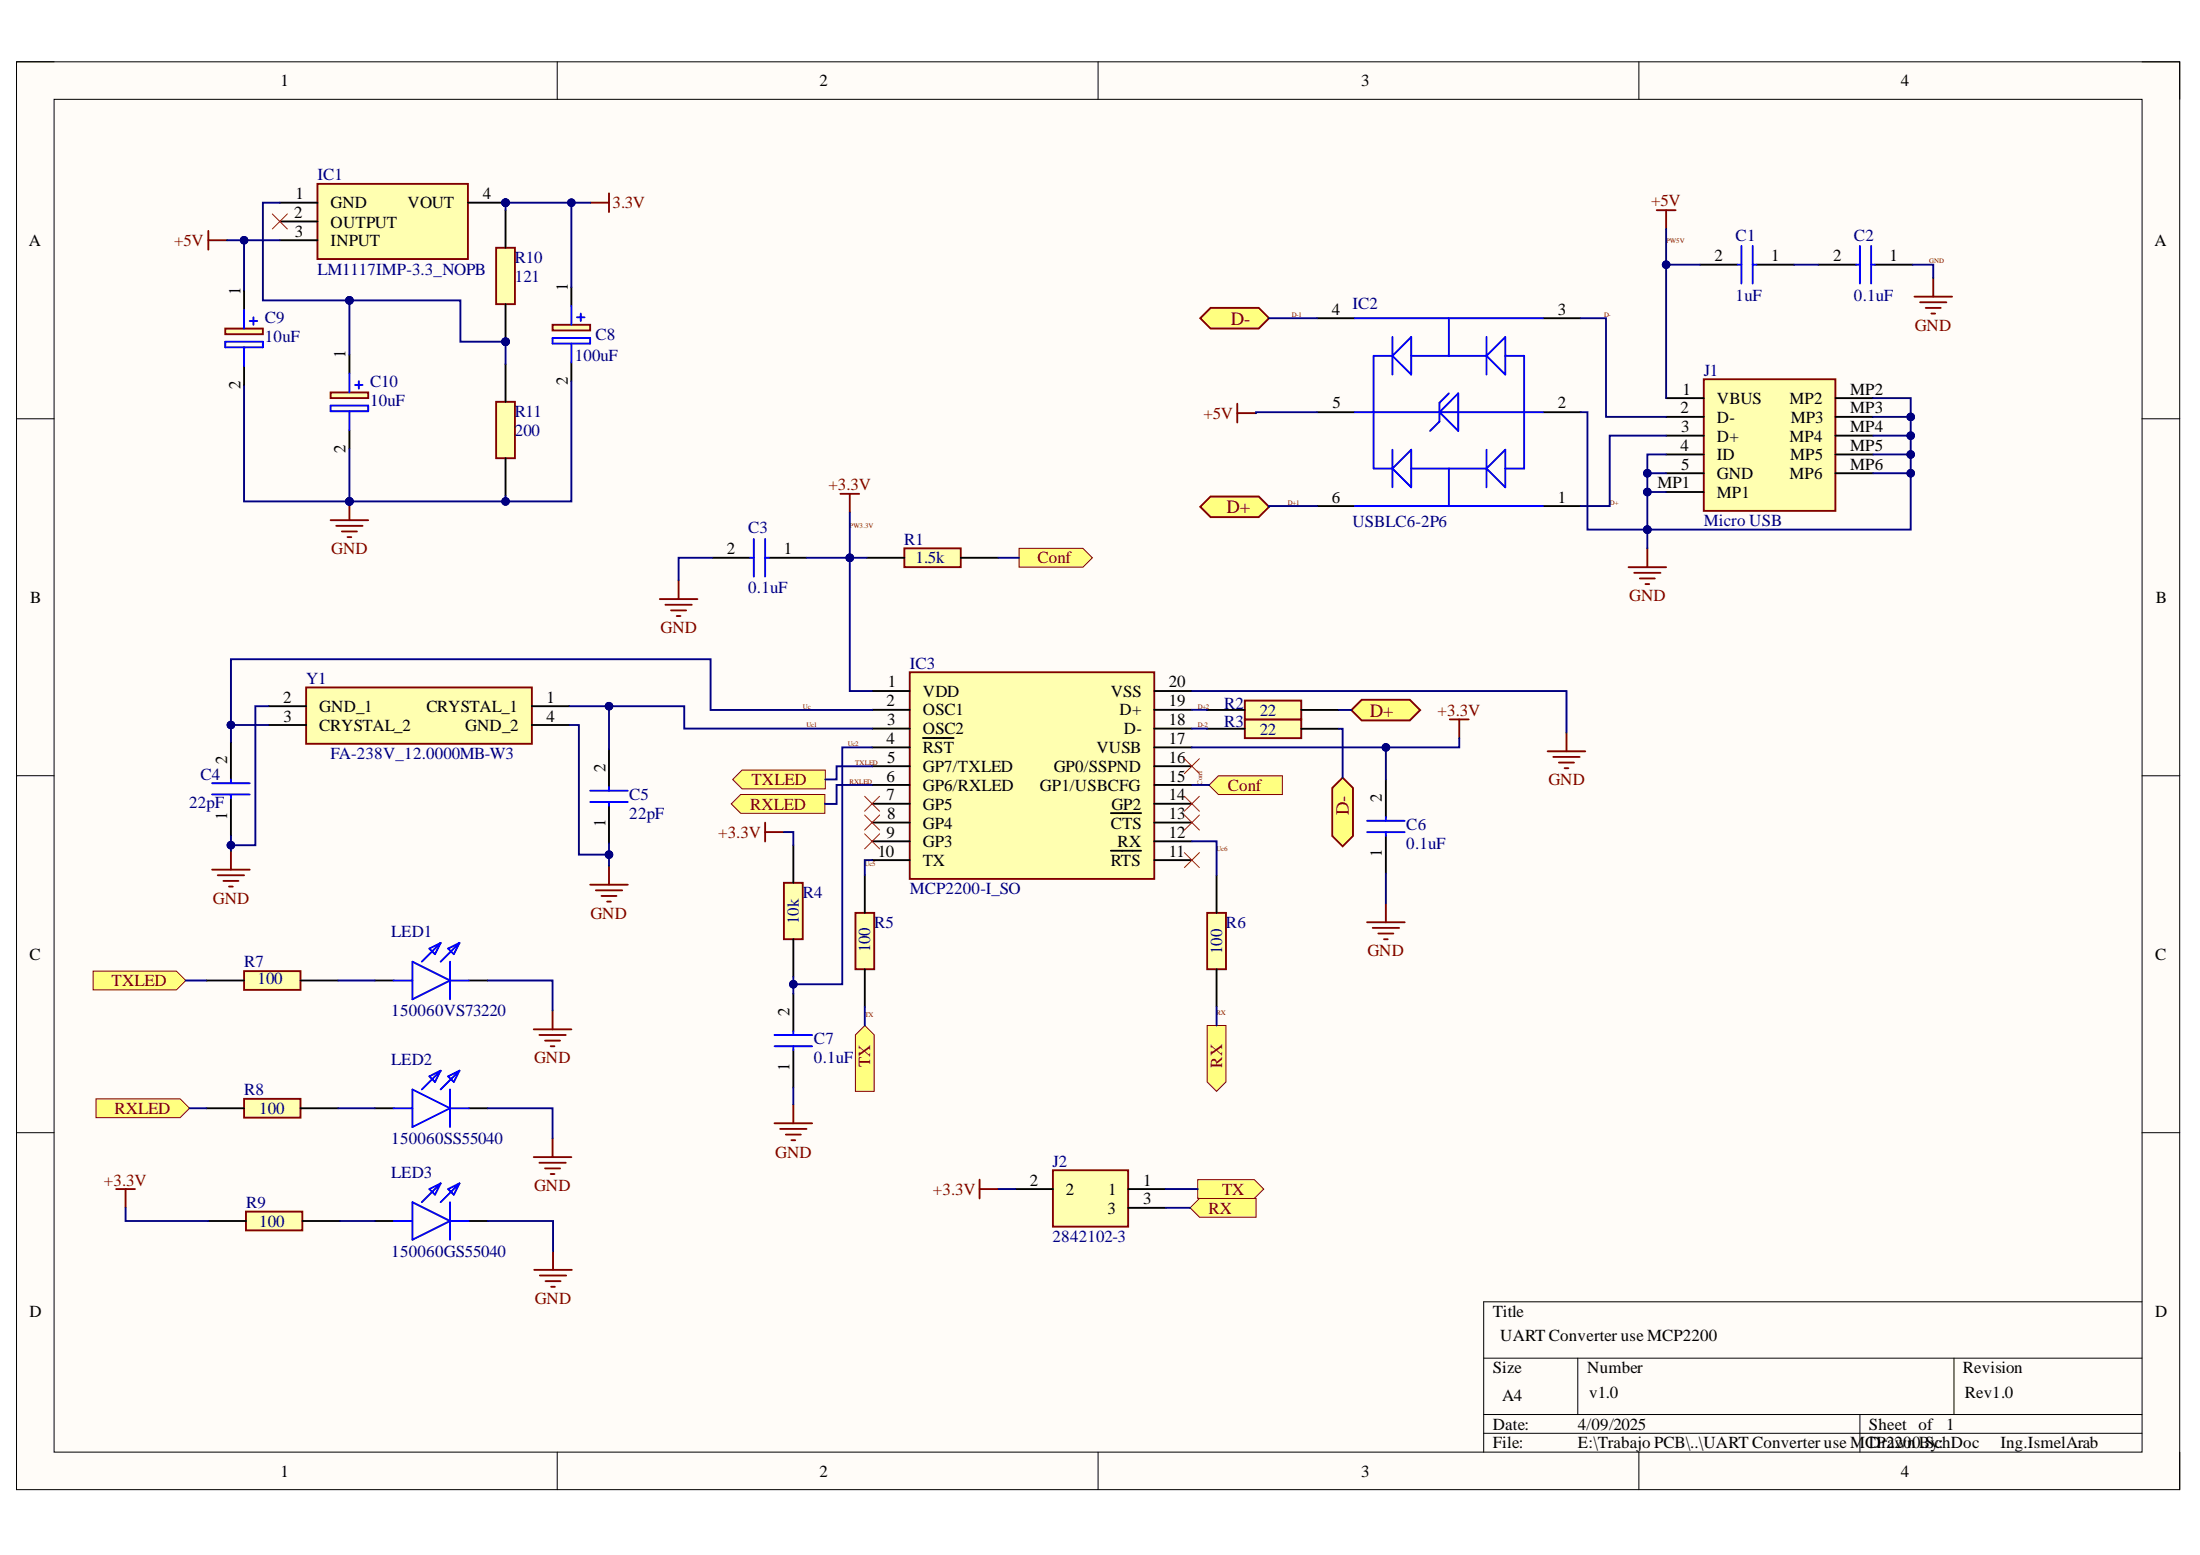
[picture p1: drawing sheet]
# Altium project UART Converter use MCP2200.PrjPcb
1 sheet, 30 parts. Net scope: flat (ports and power ports of the same name join across sheets).
Board file: UART Converter use MCP2200.PcbDoc

## Sheet UART Converter use MCP2200.SchDoc: UART Converter use MCP2200
size A4; ApprovedBy: Ing.IsmelArab; CheckedBy: Ing.IsmelArab; Author: Ing.IsmelArab; CompanyName: InGnia; Engineer: IsmelArab; Revision: Rev1.0; SheetNumber: 1; SheetTotal: 1

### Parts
C1  1uF  [CAPC3216X100N]
C2  0.1uF  [CAPC3216X100N]
C3  0.1uF  [CAPC3216X100N]
C4  22pF  [CAPC3216X100N]
C5  22pF  [CAPC3216X100N]
C6  0.1uF  [CAPC3216X100N]
C7  0.1uF  [CAPC3216X100N]
C8  100uF  [EEE1AA220WR]
C9  10uF  [EEE1AA220WR]
C10  10uF  [EEE1AA220WR]
IC1  LM1117IMP-3.3_NOPB  [SOT229P700X180-4N]
IC2  USBLC6-2P6  [USBLC62P6]
IC3  MCP2200-I_SO  [SOIC127P1030X265-20N]
J1  Micro USB  [0473461001]
J2  2842102-3  [28421023]
LED1  150060VS73220  [150060SS55040]
LED2  150060SS55040  [LEDC1608X50N]
LED3  150060GS55040  [LEDC1608X50N]
R1  1.5k  [RESC1608X55N]
R2  22  [RESC1608X55N]
R3  22  [RESC1608X55N]
R4  10k  [RESC1608X55N]
R5  100  [RESC1608X55N]
R6  100  [RESC1608X55N]
R7  100  [RESC1608X55N]
R8  100  [RESC1608X55N]
R9  100  [RESC1608X55N]
R10  121  [RESC1608X55N]
R11  200  [RESC1608X55N]
Y1  FA-238V_12.0000MB-W3  [FA-238V]

### Ports
Conf (in, see UART Converter use MCP2200[2B]), Conf (out, see UART Converter use MCP2200[3C]), D+ (bidir, see UART Converter use MCP2200[3B]), D- (bidir, see UART Converter use MCP2200[3A]), D- (bidir, see UART Converter use MCP2200[3C]), RX (in, see UART Converter use MCP2200[3C]), RX (out, see UART Converter use MCP2200[3D]), RXLED (in, see UART Converter use MCP2200[2C]), RXLED (out, see UART Converter use MCP2200[1C]), TX (in, see UART Converter use MCP2200[3D]), TX (out, see UART Converter use MCP2200[2C]), TXLED (in, see UART Converter use MCP2200[2C]), TXLED (out, see UART Converter use MCP2200[1C])

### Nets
3.3V: C8.1(+) IC1.4(VOUT) R10.1
GND: C2.1 C3.2 C4.1 C5.1 C6.1 C7.1 C8.2(-) C9.2(-) C10.2(-) IC2.2(GND) IC3.20(VSS) J1.4(ID) J1.5(GND) J1.MP1 J1.MP2 J1.MP3 J1.MP4 J1.MP5 J1.MP6 LED1.1(K) LED2.1(K) LED3.1(K) R11.2 Y1.2(GND_1) Y1.4(GND_2)
PW3.3V: C3.1 C6.2 IC3.1(VDD) IC3.17(VUSB) J2.2 R1.2 R4.2 R9.1  [also labelled +3.3V]
PW5V: C1.2 C9.1(+) IC1.3(INPUT) IC2.5(VBUS) J1.1(VBUS)  [also labelled +5V]
Conf: IC3.15(GP1/USBCFG) R1.1 ; port Conf
D+: IC2.1(I/O1_1) J1.3(D+)
D+1: IC2.6(I/O1_2) R2.1 ; port D+
D+2: IC3.19(D+) R2.2
D-: IC2.3(I/O2_1) J1.2(D-)
D-1: IC2.4(I/O2_2) R3.1 ; port D-
D-2: IC3.18(D-) R3.2
RX: J2.3 R6.1 ; port RX
RXLED: IC3.6(GP6/RXLED) R8.1 ; port RXLED
TX: J2.1 R5.1 ; port TX
TXLED: IC3.5(GP7/TXLED) R7.1 ; port TXLED
Uc: C4.2 IC3.2(OSC1) Y1.3(CRYSTAL_2)
Uc1: C5.2 IC3.3(OSC2) Y1.1(CRYSTAL_1)
Uc2: C7.2 IC3.4(~{RST}) R4.1
Uc5: IC3.10(TX) R5.2
Uc6: IC3.12(RX) R6.2
NetC1_1: C1.1 C2.2
NetC10_1: C10.1(+) IC1.1(GND) R10.2 R11.1
NetLED1_2: LED1.2(A) R7.2
NetLED2_2: LED2.2(A) R8.2
NetLED3_2: LED3.2(A) R9.2

Not connected (* = marked no-connect by the designer): IC1 2(OUTPUT)*; IC3 7(GP5)* 8(GP4)* 9(GP3)* 11(~{RTS})* 13(~{CTS})* 14(GP2)* 16(GP0/SSPND)*
